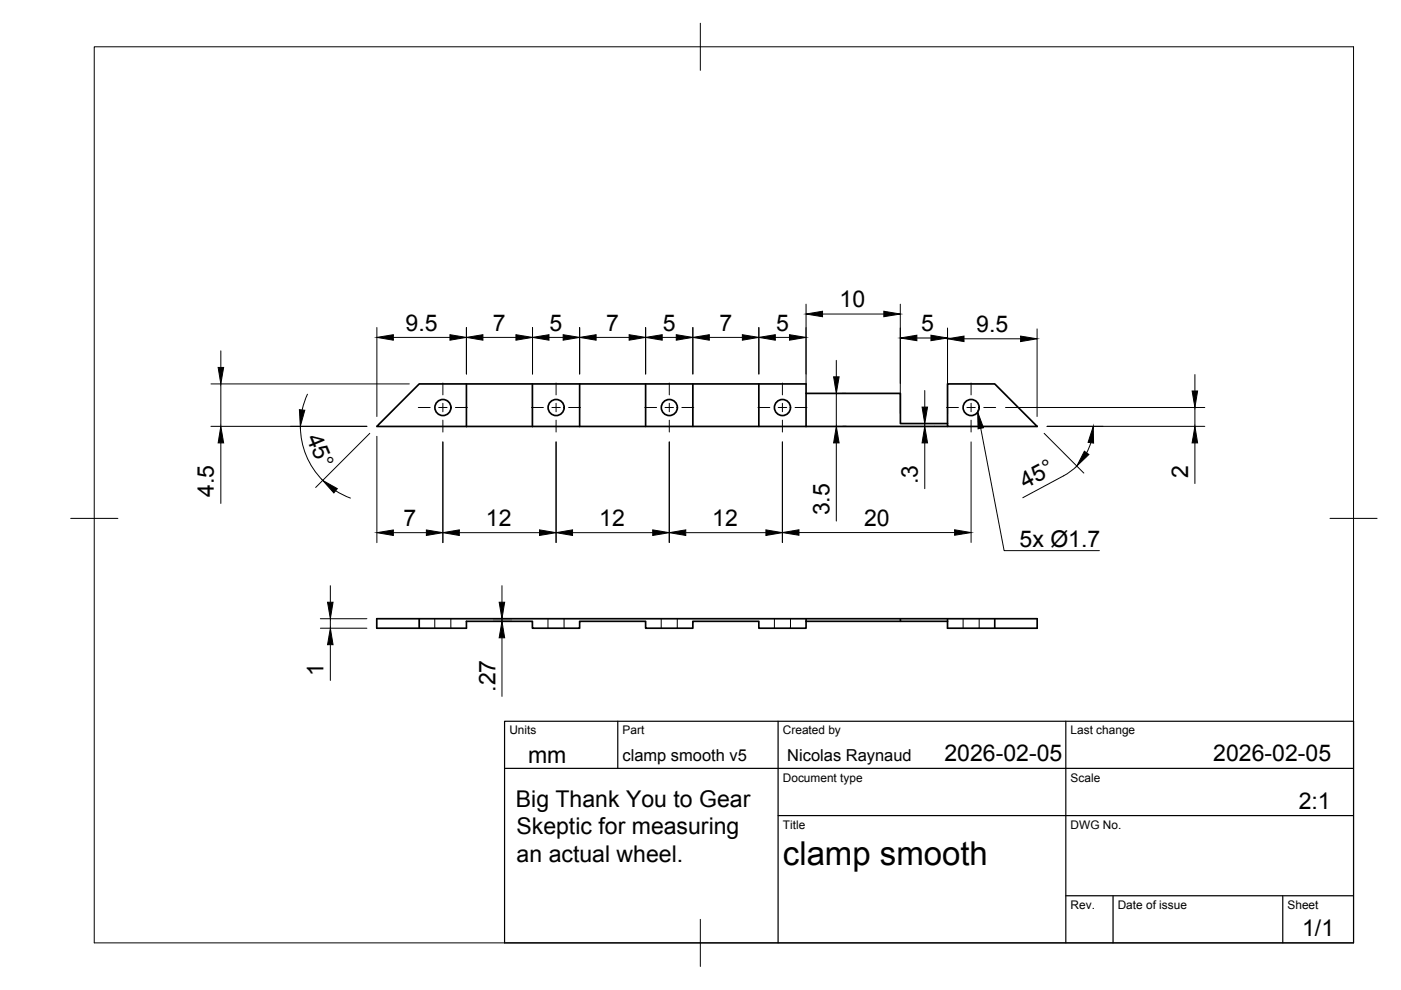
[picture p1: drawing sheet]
<svg xmlns="http://www.w3.org/2000/svg" width="297mm" height="210mm" viewBox="0 0 297 210" stroke-linecap="round" stroke-linejoin="round" font-family="sans-serif">
<!-- layer: Visible -->
<g fill="none" stroke="#000" stroke-width=".36">
<path d="M98.9 90.4h-19l9-9h82v9M98.9 81.4v9M98.9 90.4h24M112.9 81.4v9M122.9 90.4h48M122.9 81.4v9M136.9 81.4v9M146.9 81.4v9M160.9 81.4v9M170.9 83.4h20v6.4h10M170.9 90.4h30M200.9 81.4h10l9 9h-19z"/>
<path d="M88.9 131.2v2M170.9 131.2v2h-10v-1.5h-14v1.5h-10v-1.5h-14v1.5h-10v-1.5h-14v1.5h-19v-2h140v2h-19v-2M170.9 131.7h30M190.9 131.2v.5M210.9 131.2v2"/>
<circle cx="93.9" cy="86.4" r="1.7"/>
<circle cx="117.9" cy="86.4" r="1.7"/>
<circle cx="141.9" cy="86.4" r="1.7"/>
<circle cx="165.9" cy="86.4" r="1.7"/>
<circle cx="205.9" cy="86.4" r="1.7"/>
</g>
<!-- layer: Hidden -->
<path d="M92.2 131.2v2M95.6 131.2v2M116.2 131.2v2M119.6 131.2v2M140.2 131.2v2M143.6 131.2v2M164.2 131.2v2M167.6 131.2v2M204.2 131.2v2M207.6 131.2v2" fill="none" stroke="#000" stroke-width=".21"/>
<!-- layer: BORDER -->
<path d="M20 9.9h267v190h-267zM148.5 4.9v10M15 109.9h10M282 109.9h10M148.5 194.9v10" fill="none" stroke="#000" stroke-width=".21"/>
<!-- layer: Smart Centers -->
<g fill="none" stroke="#000" stroke-width=".21">
<path d="M88.7 86.4h2.5M93 86.4h1.8M93.9 81.2v2.5M93.9 85.5v1.8M93.9 89.1v2.5M96.6 86.4h2.5M112.7 86.4h2.5M117 86.4h1.8M117.9 81.2v2.5M117.9 85.5v1.8M117.9 89.1v2.5M120.6 86.4h2.5"/>
<path d="M136.7 86.4h2.5M141 86.4h1.8M141.9 81.2v2.5M141.9 85.5v1.8M141.9 89.1v2.5M144.6 86.4h2.5M160.7 86.4h2.5M165 86.4h1.8M165.9 81.2v2.5M165.9 85.5v1.8M165.9 89.1v2.5M168.6 86.4h2.5"/>
<path d="M200.7 86.4h2.5M205 86.4h1.8M205.9 81.2v2.5M205.9 85.5v1.8M205.9 89.1v2.5M208.6 86.4h2.5"/>
</g>
<!-- layer: FD_Dimensions -->
<g fill="none" stroke="#000" stroke-width=".21">
<path d="M46.8 74.4v3.5M79.9 69.4v18.9M83.4 71.5h12M98.9 69.4v9.9M102.4 71.5h7M112.9 69.4v9.9M116.4 71.5h3M122.9 69.4v9.9M126.4 71.5h7M136.9 69.4v9.9M140.4 71.5h3M146.9 69.4v9.9"/>
<path d="M150.4 71.5h7M160.9 69.4v9.9M164.4 71.5h3M170.9 64.5v16.8M174.4 66.6h13M177.3 76.4v3.5M190.9 64.5v23.2M194.4 71.7h3M200.9 69.5v18.8M204.4 71.8h12M219.9 69.7v18.6M253.3 79.4v3.5"/>
<path d="M44.7 90.4h33.1M44.7 81.4h42.1M46.8 81.4v9M46.8 93.9v12.8M63.7 90.4a16.2 16.2 0 0 0 4.7 11.5M65.2 83.6l-1.1 3.3M78.4 91.9l-11.5 11.4M79.9 92.5v22.6M93.9 93.7v21.4M117.9 93.7v21.3M141.9 93.7v21.3M165.9 93.7v21.3"/>
<path d="M177.3 83.4v7M177.3 93.9v16.6M178.6 83.4h.8M178.6 90.4h.8M196.1 82.8v3.5M196.1 89.8v.6M196.1 93.9v9.7M198.2 90.4h.1M198.2 89.8h.1M205.9 93.7v21.3M213.2 86.4h42.2M221.4 91.9l8.4 8.4"/>
<path d="M222 90.4h33.4M228.3 98.8l-2.3 1.8-9.1 4.9M231.3 93.8l-.9 2.2M253.3 86.4v4M253.3 93.9v8.6M71.2 104.1l3.1 1.5M83.4 112.9h7M97.4 112.9h17M121.4 112.9h17M145.4 112.9h17M169.4 112.9h33M67.9 131.2h9.9"/>
<path d="M67.9 133.2h9.9M70 124.2v3.5M70 131.2v2M70 136.7v7.6M104.5 131.2h4M104.5 131.7h4M106.4 124.2v3.5M106.4 131.2v.5M106.4 135.2v12.5"/>
</g>
<g fill="#000" stroke="#000" stroke-width=".21">
<path d="M46.2 77.9h1.2l-.6 3.5zM79.9 71.5l3.5-.5v1.1zM95.4 71l3.5 .5-3.5 .6zM98.9 71.5l3.5-.5v1.1zM109.4 71l3.5 .5-3.5 .6zM112.9 71.5l3.5-.5v1.1zM119.4 71l3.5 .5-3.5 .6zM122.9 71.5l3.5-.5v1.1zM133.4 71l3.5 .5-3.5 .6zM136.9 71.5l3.5-.5v1.1zM143.4 71l3.5 .5-3.5 .6zM146.9 71.5l3.5-.5v1.1z"/>
<path d="M157.4 71l3.5 .5-3.5 .6zM160.9 71.5l3.5-.5v1.1zM167.4 71l3.5 .5-3.5 .6zM170.9 66.6l3.5-.6v1.2zM176.7 79.9h1.2l-.6 3.5zM187.4 66l3.5 .6-3.5 .6zM190.9 71.7l3.5-.6v1.1zM197.4 71.1l3.5 .6-3.5 .5zM200.9 71.8l3.5-.5v1.1zM216.4 71.3l3.5 .5-3.5 .6zM46.8 90.4l.6 3.5h-1.2zM63.5 86.9l1.1 .1-.9 3.4z"/>
<path d="M177.3 90.4l.6 3.5h-1.2zM195.5 86.3h1.2l-.6 3.5zM196.1 90.4l.6 3.5h-1.2zM231.8 90.4l.1 3.6-1.2-.2zM229.9 95.7l1 .7-2.6 2.4zM252.8 82.9h1.1l-.6 3.5zM253.3 90.4l.6 3.5h-1.1zM68.4 101.9l3.1 1.7-.7 .9zM79.9 112.9l3.5-.5v1.1zM90.4 112.4l3.5 .5-3.5 .6zM93.9 112.9l3.5-.6v1.2zM114.4 112.3l3.5 .6-3.5 .6z"/>
<path d="M117.9 112.9l3.5-.6v1.2zM138.4 112.3l3.5 .6-3.5 .6zM141.9 112.9l3.5-.6v1.2zM162.4 112.3l3.5 .6-3.5 .6zM165.9 112.9l3.5-.6v1.2zM202.4 112.3l3.5 .6-3.5 .6zM69.4 127.7h1.2l-.6 3.5zM70 133.2l.6 3.5h-1.2zM105.8 127.7h1.2l-.6 3.5zM106.4 131.7l.6 3.5h-1.2z"/>
</g>
<!-- layer: Leaders -->
<path d="M207.3 87.4l1.2 3.3-1.1 .2z" fill="#000" stroke="#000" stroke-width=".21"/>
<path d="M207.9 90.8l5 25.9h20.2" fill="none" stroke="#000" stroke-width=".21"/>
<!-- layer: TITLEBLOCK -->
<path d="M107 152.9h180v47h-180zM131 152.9v10M165 152.9v47M226 152.9v47M107 162.9h180M165 172.9h122M226 189.9h61M236 189.9v10M272 189.9v10" fill="none" stroke="#000" stroke-width=".25"/>
<text font-size="7" x="166" y="183.4">clamp smooth</text>
<g font-size="4.9">
<text x="178" y="65.1">10</text>
<text x="86" y="70.1">9.5</text>
<text x="104.5" y="70.1">7</text>
<text x="116.5" y="70.1">5</text>
<text x="128.5" y="70.1">7</text>
<text x="140.5" y="70.1">5</text>
<text x="152.5" y="70.1">7</text>
<text x="164.5" y="70.1">5</text>
<text x="195.3" y="70.2">5</text>
<text x="207" y="70.4">9.5</text>
<text x="64.9" y="92.8" transform="rotate(67 64.9 92.8)">45°</text>
<text x="251.9" y="101.3" transform="rotate(-90 251.9 101.3)">2</text>
<text x="45.4" y="105.4" transform="rotate(-90 45.4 105.4)">4.5</text>
<text x="194.6" y="102.7" transform="rotate(-90 194.6 102.7)">.3</text>
<text x="217.3" y="103.6" transform="rotate(-28 217.3 103.6)">45°</text>
<text x="85.5" y="111.5">7</text>
<text x="103" y="111.5">12</text>
<text x="127" y="111.5">12</text>
<text x="151" y="111.5">12</text>
<text x="175.9" y="109.3" transform="rotate(-90 175.9 109.3)">3.5</text>
<text x="183.2" y="111.5">20</text>
<text x="216.2" y="116">5x Ø1.7</text>
<text x="68.6" y="143.4" transform="rotate(-90 68.6 143.4)">1</text>
<text x="105" y="146.7" transform="rotate(-90 105 146.7)">.27</text>
<text x="112" y="161.7">mm</text>
<text x="200.2" y="161.4">2026-02-05</text>
<text x="257.2" y="161.4">2026-02-05</text>
<text x="109.4" y="171">Big Thank You to Gear</text>
<text x="275.4" y="171.5">2:1</text>
<text x="109.5" y="176.9">Skeptic for measuring</text>
<text x="109.5" y="182.8">an actual wheel.</text>
<text x="276.1" y="198.6">1/1</text>
</g>
<g font-size="3.5">
<text x="132" y="161.3">clamp smooth v5</text>
<text x="166.9" y="161.3">Nicolas Raynaud</text>
</g>
<g font-size="2.5">
<text x="108" y="155.7">Units</text>
<text x="132" y="155.7">Part</text>
<text x="166" y="155.7">Created by</text>
<text x="227" y="155.7">Last change</text>
<text x="166" y="165.7">Document type</text>
<text x="227" y="165.7">Scale</text>
<text x="166" y="175.7">Title</text>
<text x="227" y="175.7">DWG No.</text>
<text x="227" y="192.7">Rev.</text>
<text x="237" y="192.7">Date of issue</text>
<text x="273" y="192.7">Sheet</text>
</g>
</svg>
